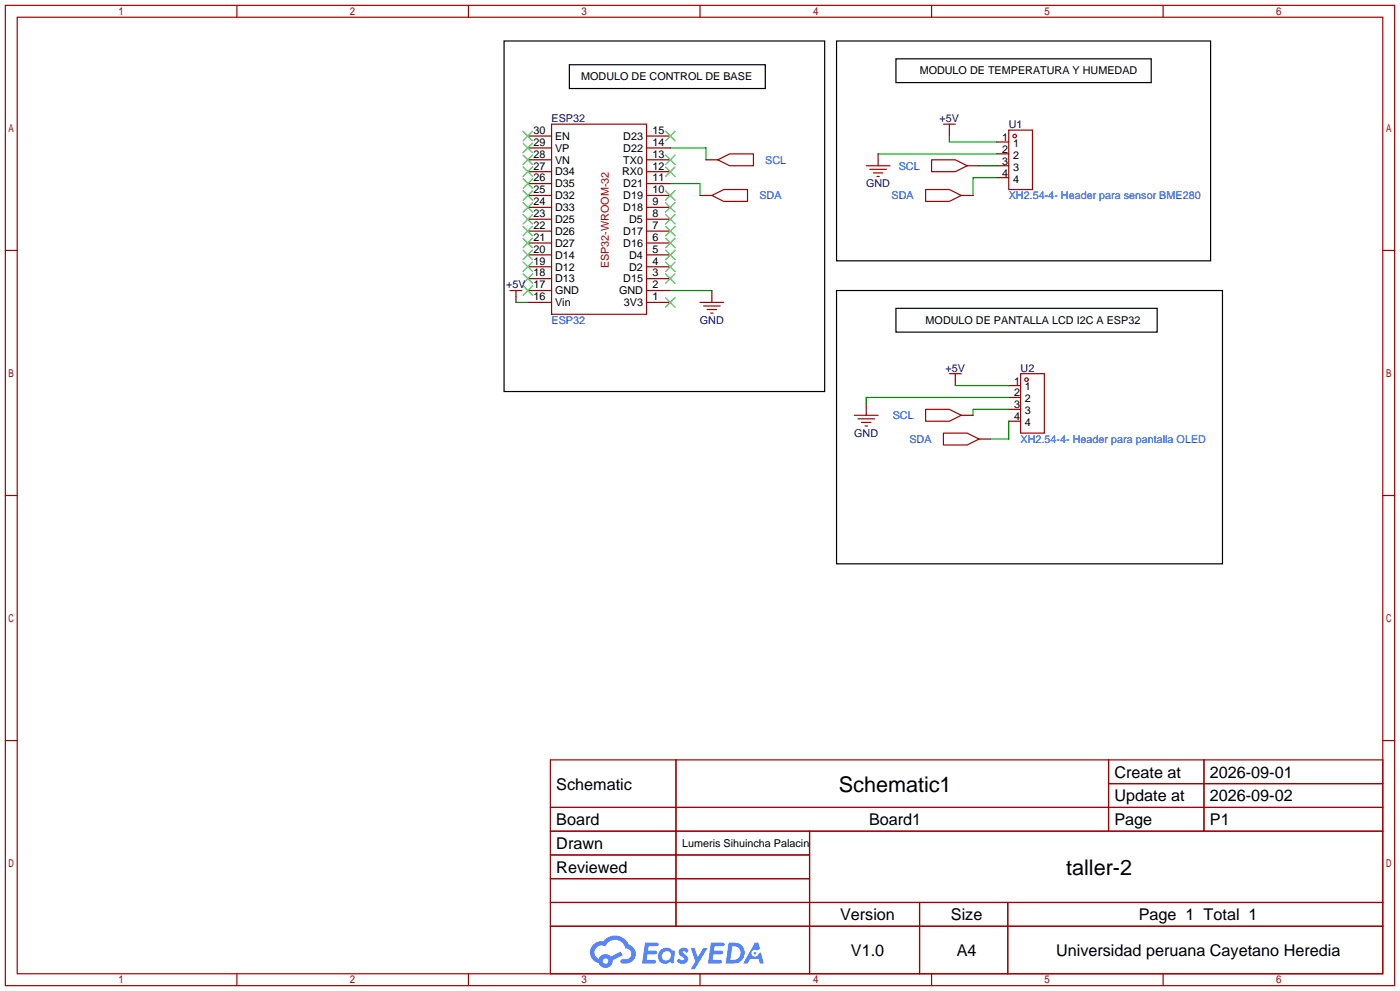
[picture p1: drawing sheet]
<svg xmlns="http://www.w3.org/2000/svg" width="299mm" height="212mm" viewBox="0 0 299 212" stroke-linecap="round" stroke-linejoin="round" font-family="sans-serif">
<g fill="none" stroke="#a10000" stroke-width=".25">
<path d="M1.1 1.1h297.2v209.6h-297.2zM3.7 3.7h292.1v204.5h-292.1zM50.7 1.1v2.6M100.2 1.1v2.6M149.7 1.1v2.6M199.3 1.1v2.6M248.8 1.1v2.6M1.1 53.5h2.6M295.8 53.5h2.5M1.1 105.9h2.6M295.8 105.9h2.5M1.1 158.3h2.6"/>
<path d="M295.8 158.3h2.5M117.7 162.4h178.1v45.8h-178.1zM117.7 172.6h178.1M117.7 177.7h178.1M144.6 162.4v35.6M173.2 177.7v30.5M237.1 162.4v15.3M237.1 167.5h58.7M257.5 162.4v15.3M117.7 182.8h55.5M117.7 192.9h178.1M117.7 187.8h55.5"/>
<path d="M117.7 198h178.1M196.7 192.9v15.3M215.6 192.9v15.3M50.7 208.2v2.5M100.2 208.2v2.5M149.7 208.2v2.5M199.3 208.2v2.5M248.8 208.2v2.5"/>
</g>
<g fill="#5487ff">
<path d="M145.5 202.8a1.3 1.3 0 0 1 1.8 .3l-.4 .6a.54 .54 0 0 0-.9-.2l.1 .2a1.28 1.28 0 0 1 .8 2 1.53 1.53 0 0 1-2.2-.3l.5-.6 .8 .5a.31 .31 0 0 0 .4-.3 .31 .31 0 0 0-.3-.3 1.12 1.12 0 0 1-.6-1.9z"/>
<path d="M147.7 202.7h.9l.7 1.9 1.1-1.9h.9l-2.7 4.5h-.9l1-1.7z"/>
<path d="M138 201.5h1.6a1.31 1.31 0 0 1 1.2 .2 .4 .4 0 0 1-.3 .6h-1.8l-.1 .9h1.6a.4 .4 0 0 1 .4 .4 .4 .4 0 0 1-.4 .4h-1.7l-.2 1.2h1.4a.46 .46 0 0 1 .5 .1 .46 .46 0 0 1 .1 .5l-.3 .2h-2.7z"/>
<path d="M152.1 201.5h1.6a1.32 1.32 0 0 1 1.3 .2 .39 .39 0 0 1-.4 .6h-1.7l-.2 .9h1.7a.4 .4 0 0 1 .3 .4 .4 .4 0 0 1-.4 .4h-1.7l-.2 1.2h1.4a.46 .46 0 0 1 .5 .1 .46 .46 0 0 1 .1 .5l-.3 .2h-2.7z"/>
<path d="M161.5 201.5h.7l.4 1.3-.7 .4a.75 .75 0 0 0-1.1 .3 .75 .75 0 0 0 .5 1 .75 .75 0 0 0 .9-.6l.6-.3 .6 2.4h-.9l-.2-1h-1.9l-.5 1h-.9z"/>
<path d="M155.9 201.5l-.7 4.5h1.5a2.27 2.27 0 0 0 2.6-2.3 2.27 2.27 0 0 0-2.7-2.2zM156.6 202.3a1.5 1.5 0 0 1 1.8 1.5 1.5 1.5 0 0 1-1.9 1.4h-.3z"/>
<path d="M141.3 203.1a1.6 1.6 0 0 0-.3 2.3 1.6 1.6 0 0 0 2.3 .2l.8 .4 .3-2.5-.2-.3h-.4a1.58 1.58 0 0 0-2.5-.1zM141.9 203.6a.98 .98 0 0 1 1.6 .5 .98 .98 0 0 1-1.1 1.2 .94 .94 0 0 1-.8-.6 .94 .94 0 0 1 .3-1.1z"/>
<path d="M126.9 201.9a2.37 2.37 0 0 0 1.2 4 1.54 1.54 0 0 0 1.7 1 1.54 1.54 0 0 0 1.3-1.6l2.1-1.1-.5-.8-2 1.1a1.57 1.57 0 0 0-2.6 .4 1.5 1.5 0 0 1-.8-2.1 1.5 1.5 0 0 1 2.2-.5 2.23 2.23 0 0 1 2.3-1.4 2.23 2.23 0 0 1 2 1.8 1.16 1.16 0 0 1 1.2 1.1 1.16 1.16 0 0 1-1 1.3h-.7a.47 .47 0 0 0-.6 .3 .47 .47 0 0 0 .4 .6 2.17 2.17 0 0 0 2.5-1 2.17 2.17 0 0 0-.3-2.7l-.8-.4a3.2 3.2 0 0 0-5.4-.7l-1.2 .1zM129 205.4a.58 .58 0 0 1 1.1 0 .58 .58 0 0 1-1.1 0z"/>
<circle cx="161.5" cy="203.8" r=".28"/>
</g>
<path d="M107.8 8.8h68.6v74.9h-68.6zM121.8 13.8h41.9v5.1h-41.9zM178.9 8.8h80.1v47h-80.1zM191.6 12.6h54.7v5.1h-54.7zM178.9 62.1h82.6v58.4h-82.6zM191.6 65.9h55.9v5.1h-55.9z" fill="none" stroke="#000" stroke-width=".25"/>
<g fill="none" stroke="#870000" stroke-width=".25">
<path d="M112.9 29.1h5.1M112.9 31.6h5.1M112.9 34.2h5.1M112.9 36.7h5.1M112.9 39.2h5.1M138.3 29.1h5.1M138.3 31.6h5.1M138.3 34.2h5.1M138.3 36.7h5.1M138.3 39.2h5.1M151 34.2h2.5M187.8 32.9v2.5"/>
<path d="M203.1 27.8v1.3M206.9 35.4h2.5M213.2 35.4h2.6M213.2 30.4h2.6M213.2 32.9h2.6M213.2 38h2.6M112.9 41.8h5.1M112.9 44.3h5.1M112.9 46.9h5.1M112.9 49.4h5.1M112.9 51.9h5.1M112.9 54.5h5.1"/>
<path d="M112.9 57h5.1M112.9 59.6h5.1M138.3 41.8h5.1M138.3 44.3h5.1M138.3 46.9h5.1M138.3 49.4h5.1M138.3 51.9h5.1M138.3 54.5h5.1M138.3 57h5.1M138.3 59.6h5.1M149.7 41.8h2.6M205.6 41.8h2.6"/>
<path d="M110.4 63.4v1.2M112.9 62.1h5.1M112.9 64.6h5.1M138.3 62.1h5.1M138.3 64.6h5.1M152.3 62.1v2.5M185.3 86.2v2.6M204.3 81.2v1.2M205.6 88.8h2.6M209.4 93.9h2.6M215.8 82.4h2.5M215.8 85h2.5"/>
<path d="M215.8 87.5h2.5M215.8 90h2.5"/>
</g>
<g fill="none" stroke="#3c3" stroke-width=".25">
<path d="M111.9 28.1l2 2M111.9 30.6l2 2M111.9 33.1l2 2.1M111.9 35.7l2 2M111.9 38.2l2 2.1M113.9 28.1l-2 2M113.9 30.6l-2 2M113.9 33.1l-2 2.1M113.9 35.7l-2 2M113.9 38.2l-2 2.1M142.4 28.1l2 2M142.4 33.1l2 2.1"/>
<path d="M142.4 35.7l2 2M144.4 28.1l-2 2M144.4 33.1l-2 2.1M144.4 35.7l-2 2M111.9 40.8l2 2M111.9 43.3l2 2M111.9 45.8l2 2.1M111.9 48.4l2 2M111.9 50.9l2 2.1M111.9 53.5l2 2M111.9 56l2 2M111.9 58.5l2 2.1"/>
<path d="M113.9 40.8l-2 2M113.9 43.3l-2 2M113.9 45.8l-2 2.1M113.9 48.4l-2 2M113.9 50.9l-2 2.1M113.9 53.5l-2 2M113.9 56l-2 2M113.9 58.5l-2 2.1M142.4 40.8l2 2M142.4 43.3l2 2M142.4 45.8l2 2.1M142.4 48.4l2 2"/>
<path d="M142.4 50.9l2 2.1M142.4 53.5l2 2M142.4 56l2 2M142.4 58.5l2 2.1M144.4 40.8l-2 2M144.4 43.3l-2 2M144.4 45.8l-2 2.1M144.4 48.4l-2 2M144.4 50.9l-2 2.1M144.4 53.5l-2 2M144.4 56l-2 2M144.4 58.5l-2 2.1"/>
<path d="M111.9 61.1l2 2M113.9 61.1l-2 2M142.4 63.6l2 2.1M144.4 63.6l-2 2.1"/>
</g>
<g fill="none" stroke="#a10000" stroke-width=".25">
<path d="M118 26.5h20.3v40.7h-20.3zM153.5 34.2l2.6-1.3h5.1v2.5h-5.1zM185.3 35.4h5.1M186.1 36.2h3.5M186.8 37h2M187.6 37.7h.5M199.3 34.2h5l2.6 1.2-2.6 1.3h-5zM201.8 26.5h2.5M203.1 26.5v1.3M215.8 27.8h5.1v12.7h-5.1zM152.3 41.8l2.5-1.3h5.1v2.6h-5.1zM198 40.5h5.1l2.5 1.3-2.5 1.3h-5.1z"/>
<path d="M109.1 62.1h2.5M110.4 62.1v1.3M149.7 64.6h5.1M150.5 65.4h3.6M151.3 66.2h2M152 66.9h.5M203.1 79.9h2.5M204.3 79.9v1.3M218.3 79.9h5.1v12.7h-5.1zM182.8 88.8h5M183.5 89.5h3.6M184.3 90.3h2"/>
<path d="M185 91.1h.5M198 87.5h5.1l2.5 1.3-2.5 1.2h-5.1zM201.8 92.6h5.1l2.5 1.3-2.5 1.2h-5.1z"/>
<circle cx="217" cy="29.1" r=".38"/>
<circle cx="219.6" cy="81.2" r=".38"/>
</g>
<path d="M143.4 39.2h6.3v2.6M143.4 31.6h7.6v2.6M187.8 32.9h25.4M203.1 29.1v1.3h10.1M209.4 35.4h3.8M213.2 38h-5v3.8M110.4 64.6h2.5M143.4 62.1h8.9M204.3 82.4h11.5M215.8 87.5h-7.6v1.3M215.8 85h-30.5v1.2M215.8 90v3.9h-3.8" fill="none" stroke="#008700" stroke-width=".25"/>
<g font-size="4.6">
<text x="179.4" y="169.4">Schematic1</text>
<text x="228.1" y="187.1">taller-2</text>
</g>
<g font-size="3.5">
<text x="238.4" y="166.2">Create at</text>
<text x="258.8" y="166.2">2026-09-01</text>
<text x="119" y="168.8">Schematic</text>
<text x="238.4" y="171.3">Update at</text>
<text x="258.8" y="171.3">2026-09-02</text>
<text x="119" y="176.4">Board</text>
<text x="185.9" y="176.4">Board1</text>
<text x="238.4" y="176.4">Page</text>
<text x="258.8" y="176.4">P1</text>
<text x="119" y="181.5">Drawn</text>
<text x="119" y="186.6">Reviewed</text>
<text x="179.7" y="196.7">Version</text>
<text x="203.4" y="196.7">Size</text>
<text x="243.6" y="196.7">Page 1 Total 1</text>
<text x="182" y="204.3">V1.0</text>
<text x="204.7" y="204.3">A4</text>
<text x="225.9" y="204.3">Universidad peruana Cayetano Heredia</text>
</g>
<g font-size="2.3">
<text x="124.3" y="17.2">MODULO DE CONTROL DE BASE</text>
<text x="196.7" y="15.9">MODULO DE TEMPERATURA Y HUMEDAD</text>
<text x="114.1" y="28.6">30</text>
<text x="118.7" y="29.9">EN</text>
<text x="133.3" y="29.9">D23</text>
<text x="139.6" y="28.6">15</text>
<text x="114.1" y="31.2">29</text>
<text x="114.1" y="33.7">28</text>
<text x="118.7" y="32.4">VP</text>
<text x="118.7" y="35">VN</text>
<text x="133.3" y="32.4">D22</text>
<text x="133.3" y="35">TX0</text>
<text x="139.6" y="31.2">14</text>
<text x="139.6" y="33.7">13</text>
<text x="214.4" y="30.1">1</text>
<text x="214.4" y="32.7">2</text>
<text x="214.4" y="35.2">3</text>
<text x="216.7" y="31.4">1</text>
<text x="216.7" y="33.9">2</text>
<text x="114.1" y="36.2">27</text>
<text x="114.1" y="38.8">26</text>
<text x="114.1" y="41.3">25</text>
<text x="118.7" y="37.5">D34</text>
<text x="118.7" y="40.1">D35</text>
<text x="133.1" y="37.5">RX0</text>
<text x="133.3" y="40.1">D21</text>
<text x="139.6" y="36.2">12</text>
<text x="139.6" y="38.8">11</text>
<text x="139.6" y="41.3">10</text>
<text x="214.4" y="37.7">4</text>
<text x="216.7" y="36.5">3</text>
<text x="216.7" y="39">4</text>
<text x="114.1" y="43.9">24</text>
<text x="114.1" y="46.4">23</text>
<text x="118.7" y="42.6">D32</text>
<text x="118.7" y="45.1">D33</text>
<text x="118.7" y="47.7">D25</text>
<text x="133.3" y="42.6">D19</text>
<text x="133.3" y="45.1">D18</text>
<text x="134.6" y="47.7">D5</text>
<text x="139.6" y="43.9">9</text>
<text x="139.6" y="46.4">8</text>
<text x="114.1" y="48.9">22</text>
<text x="114.1" y="51.5">21</text>
<text x="118.7" y="50.2">D26</text>
<text x="118.7" y="52.8">D27</text>
<text x="133.3" y="50.2">D17</text>
<text x="133.3" y="52.8">D16</text>
<text x="139.6" y="48.9">7</text>
<text x="139.6" y="51.5">6</text>
<text x="114.1" y="54">20</text>
<text x="114.1" y="56.6">19</text>
<text x="114.1" y="59.1">18</text>
<text x="118.7" y="55.3">D14</text>
<text x="118.7" y="57.8">D12</text>
<text x="134.6" y="55.3">D4</text>
<text x="134.6" y="57.8">D2</text>
<text x="139.6" y="54">5</text>
<text x="139.6" y="56.6">4</text>
<text x="139.6" y="59.1">3</text>
<text x="114.1" y="61.6">17</text>
<text x="114.1" y="64.2">16</text>
<text x="118.7" y="60.4">D13</text>
<text x="118.7" y="62.9">GND</text>
<text x="118.7" y="65.5">Vin</text>
<text x="132.4" y="62.9">GND</text>
<text x="133.3" y="60.4">D15</text>
<text x="133.4" y="65.5">3V3</text>
<text x="139.6" y="61.6">2</text>
<text x="139.6" y="64.2">1</text>
<text x="198" y="69.3">MODULO DE PANTALLA LCD I2C A ESP32</text>
<text x="216.9" y="82.2">1</text>
<text x="219.3" y="83.5">1</text>
<text x="216.9" y="84.7">2</text>
<text x="216.9" y="87.3">3</text>
<text x="216.9" y="89.8">4</text>
<text x="219.3" y="86">2</text>
<text x="219.3" y="88.5">3</text>
<text x="219.3" y="91.1">4</text>
<text x="145.9" y="181">Lumeris Sihuincha Palacin</text>
</g>
<g font-size="2.3" fill="#000080">
<text x="118" y="26.1">ESP32</text>
<text x="201" y="26.1">+5V</text>
<text x="215.8" y="27.4">U1</text>
<text x="185.3" y="40.1">GND</text>
<text x="108.3" y="61.6">+5V</text>
<text x="149.7" y="69.3">GND</text>
<text x="202.3" y="79.4">+5V</text>
<text x="218.3" y="79.4">U2</text>
<text x="182.7" y="93.4">GND</text>
</g>
<g font-size="2.3" fill="#00f">
<text x="163.7" y="35">SCL</text>
<text x="192.2" y="36.2">SCL</text>
<text x="162.4" y="42.6">SDA</text>
<text x="190.7" y="42.6">SDA</text>
<text x="215.8" y="42.6">XH2.54-4- Header para sensor BME280</text>
<text x="118" y="69.3">ESP32</text>
<text x="191" y="89.6">SCL</text>
<text x="194.5" y="94.7">SDA</text>
<text x="218.3" y="94.7">XH2.54-4- Header para pantalla OLED</text>
</g>
<text font-size="2.3" fill="#a00000" x="130.2" y="57.4" transform="rotate(-90 130.2 57.4)">ESP32-WROOM-32</text>
</svg>
